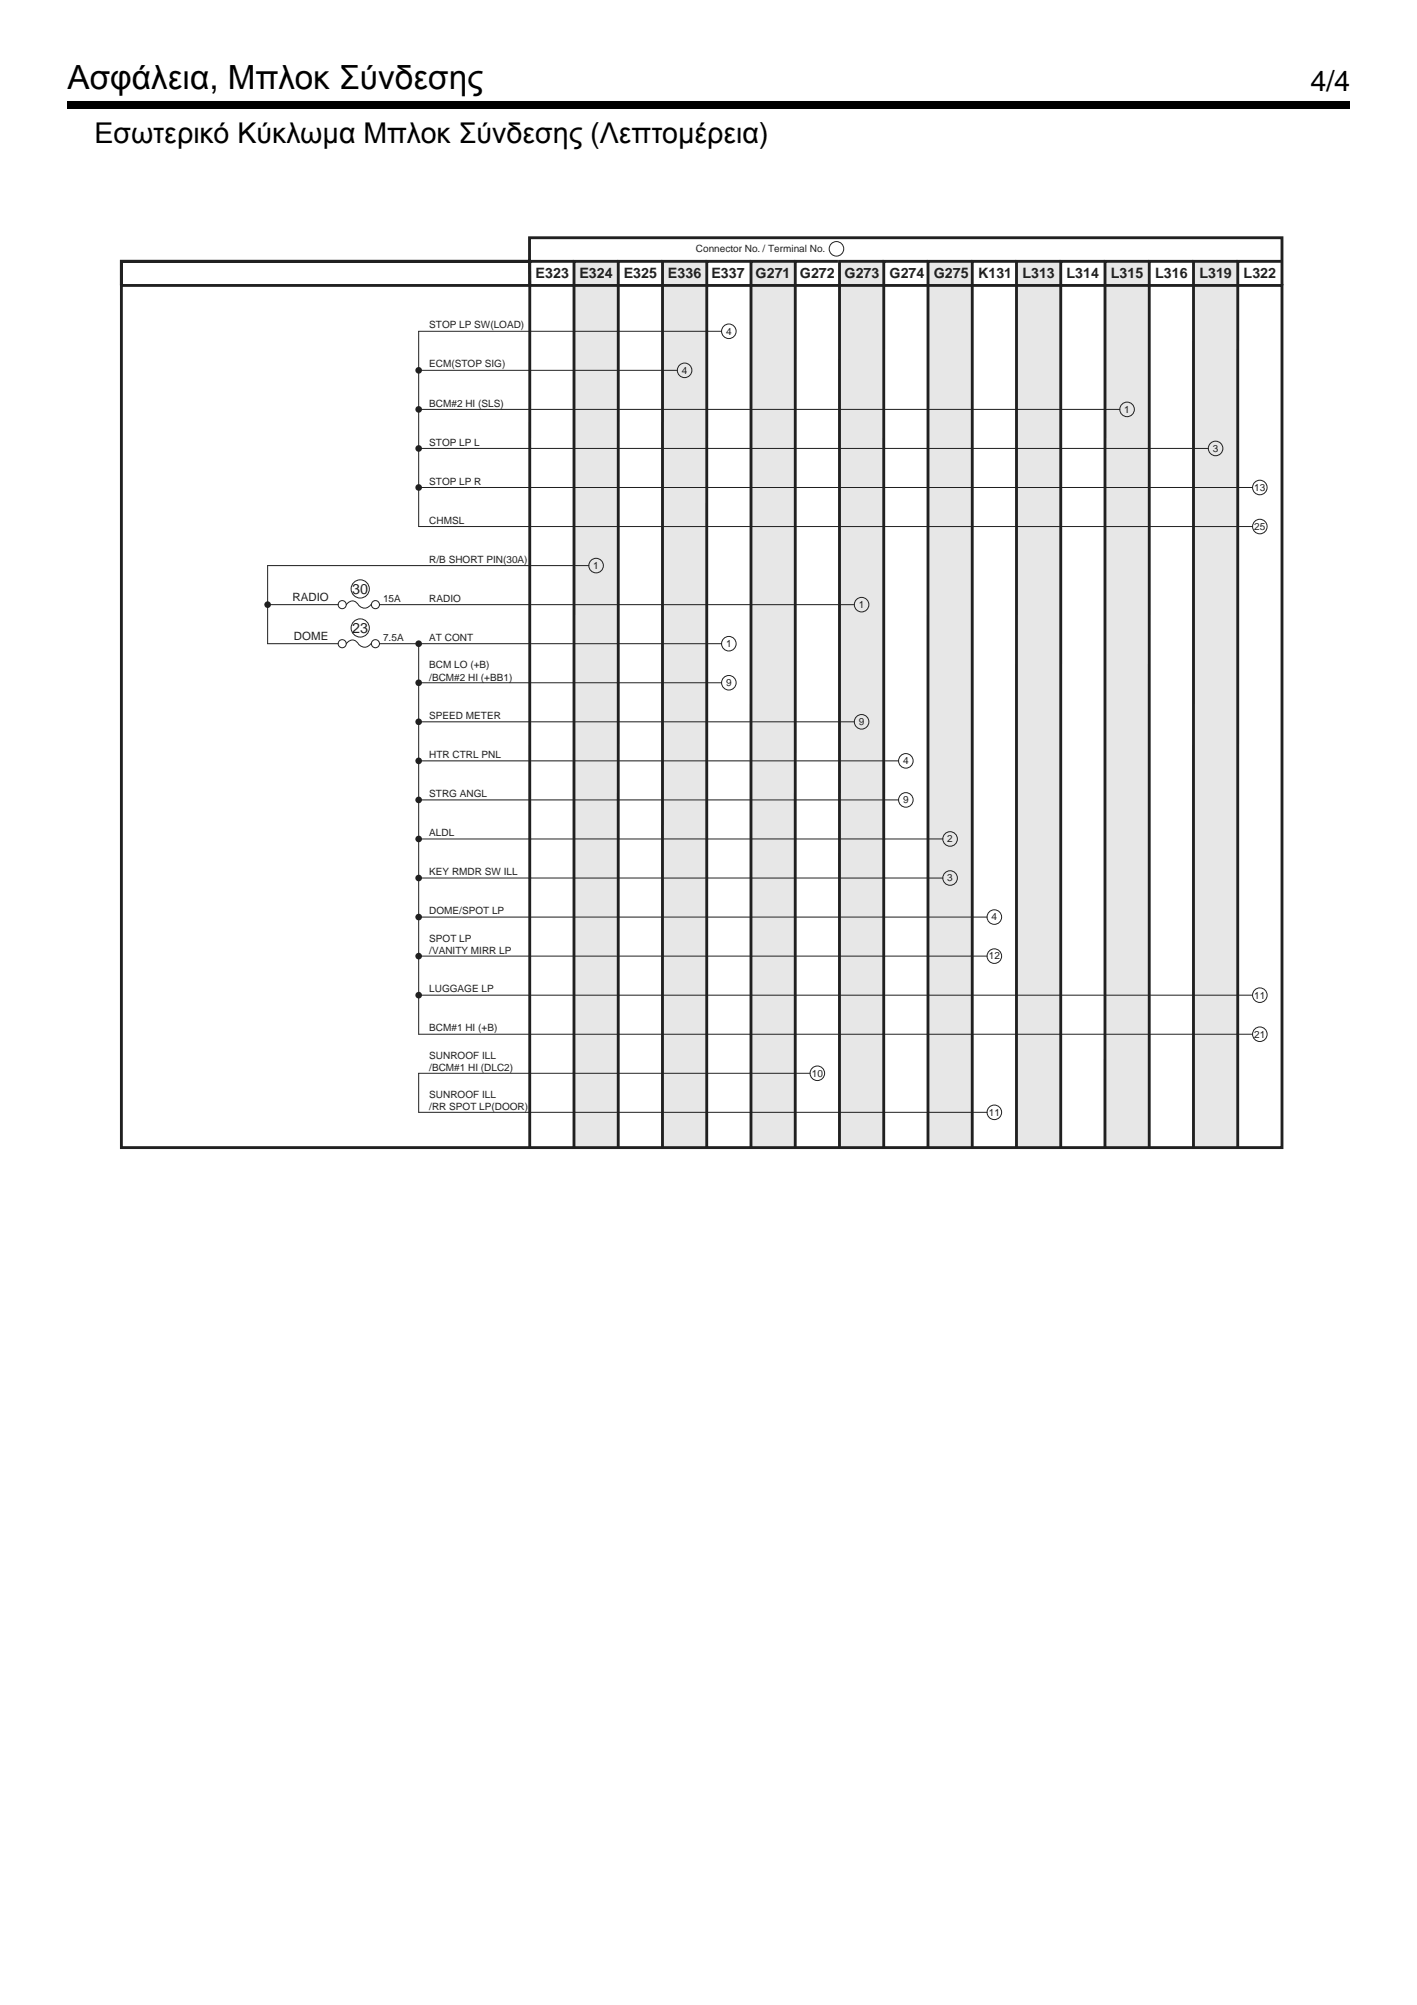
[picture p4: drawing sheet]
<svg xmlns="http://www.w3.org/2000/svg" width="210mm" height="297mm" viewBox="0 0 210 297" stroke-linecap="round" stroke-linejoin="round" font-family="sans-serif">
<path d="M10 15h190v1.1h-190z" fill="#000"/>
<path d="M10 35h190v260.2h-190z" fill="#fff"/>
<g fill="#e6e7e9">
<path d="M85 38.7h6.6v131.3h-6.6z"/>
<path d="M98.1 38.7h6.6v131.3h-6.6z"/>
<path d="M111.2 38.7h6.6v131.3h-6.6z"/>
<path d="M124.4 38.7h6.5v131.3h-6.5z"/>
<path d="M137.5 38.7h6.5v131.3h-6.5z"/>
<path d="M150.6 38.7h6.5v131.3h-6.5z"/>
<path d="M163.7 38.7h6.5v131.3h-6.5z"/>
<path d="M176.8 38.7h6.6l-.1 131.3h-6.5z"/>
</g>
<g fill="none" stroke="#231f20" stroke-width=".42">
<path d="M85 38.7h-6.5v131.3M91.6 38.7h-6.6v131.3M98.1 38.7h-6.5v131.3M104.7 38.7h-6.6v131.3M111.2 38.7h-6.5v131.3M117.8 38.7h-6.6v131.3M124.1 38.7h-6.3v131.3M130.9 38.7h-6.5v131.4M137.5 38.7h-6.6v131.3M144 38.7h-6.5v131.3M150.6 38.7h-6.6v131.3M157.1 38.7h-6.5v131.3"/>
<path d="M163.7 38.7h-6.6v131.3M170.2 38.7h-6.5v131.3M176.8 38.7h-6.6v131.3M183.4 38.7h-6.6v131.3M189.9 38.7h-6.5l-.1 131.3M18 42.3h171.9v127.7h-171.9zM78.5 42.3l-.1-3.6h-60.4v3.6v-3.6h60.4v-3.5h111.5v7.1"/>
</g>
<g fill="none" stroke="#231f20" stroke-width=".15">
<path d="M62 49.1h44.9M62 54.9h38.3M62 60.7h103.9M62 66.4h117M62 72.2h123.5M62 78h123.5M39.6 89.6h10.5M51.3 89.6a1.12 1.12 0 0 1 1.4-.4l.5 .6a1.11 1.11 0 0 0 1.7-.2M51.3 95.4a1.12 1.12 0 0 1 1.4-.4l.5 .5a1.11 1.11 0 0 0 1.7-.1M56.2 89.6h70.4M56.2 95.4h50.7M87.2 83.8h-47.6v11.6h10.5"/>
<path d="M62.5 101.2h44.4M62.5 106.9h64.1M62.5 112.7h70.6M62.5 118.5h70.6M62.5 124.3h77.2M62.5 130.1h77.2M62.5 135.9h83.7M62 159h58M62 153.2h123.5M62.5 141.6h83.7M62.5 147.4h123M62 164.8h84.2"/>
<circle cx="123.9" cy="36.9" r="1.08"/>
<circle cx="101.4" cy="54.9" r="1.08"/>
<circle cx="108" cy="49.1" r="1.08"/>
<circle cx="167" cy="60.7" r="1.08"/>
<circle cx="180.1" cy="66.4" r="1.08"/>
<circle cx="186.6" cy="78" r="1.08"/>
<circle cx="186.6" cy="72.2" r="1.08"/>
<circle cx="50.7" cy="89.6" r=".6"/>
<circle cx="50.7" cy="95.4" r=".6"/>
<circle cx="55.6" cy="89.6" r=".6"/>
<circle cx="55.6" cy="95.4" r=".6"/>
<circle cx="88.3" cy="83.8" r="1.08"/>
<circle cx="108" cy="95.4" r="1.08"/>
<circle cx="127.6" cy="89.6" r="1.08"/>
<circle cx="108" cy="101.2" r="1.08"/>
<circle cx="127.6" cy="106.9" r="1.08"/>
<circle cx="134.2" cy="112.7" r="1.08"/>
<circle cx="134.2" cy="118.5" r="1.08"/>
<circle cx="140.7" cy="124.3" r="1.08"/>
<circle cx="140.7" cy="130.1" r="1.08"/>
<circle cx="147.3" cy="135.9" r="1.08"/>
<circle cx="121.1" cy="159" r="1.08"/>
<circle cx="147.3" cy="141.6" r="1.08"/>
<circle cx="186.6" cy="153.2" r="1.08"/>
<circle cx="186.6" cy="147.4" r="1.08"/>
<circle cx="147.3" cy="164.8" r="1.08"/>
</g>
<circle cx="62" cy="54.9" r=".49" fill="#231f20"/>
<path d="M62 49.1v28.9" fill="none" stroke="#231f20" stroke-width=".15"/>
<g fill="#231f20">
<circle cx="62" cy="60.7" r=".49"/>
<circle cx="62" cy="72.2" r=".49"/>
<circle cx="62" cy="95.4" r=".49"/>
<circle cx="62" cy="101.1" r=".49"/>
<circle cx="62" cy="106.9" r=".49"/>
<circle cx="62" cy="112.7" r=".49"/>
<circle cx="62" cy="118.5" r=".49"/>
<circle cx="62" cy="124.3" r=".49"/>
<circle cx="62" cy="130.1" r=".49"/>
<circle cx="62" cy="135.9" r=".49"/>
<circle cx="62" cy="141.6" r=".49"/>
<circle cx="62" cy="147.4" r=".49"/>
<circle cx="39.6" cy="89.6" r=".49"/>
<circle cx="62" cy="66.4" r=".49"/>
</g>
<g fill="none" stroke="#231f20" stroke-width=".15">
<path d="M62 95.9v57.3M62 159v5.8"/>
<circle cx="53.4" cy="93" r="1.35"/>
<circle cx="53.4" cy="87.2" r="1.35"/>
</g>
<text font-size="4.9" x="10" y="13.2">Ασφάλεια, Μπλοκ Σύνδεσης</text>
<g font-size="4.2">
<text x="194.1" y="13.4">4/4</text>
<text x="14" y="21.2">Εσωτερικό Κύκλωμα Μπλοκ Σύνδεσης (Λεπτομέρεια)</text>
</g>
<g font-size="2.1" fill="#231f20">
<text x="79.3" y="41.2">E323</text>
<text x="85.8" y="41.2">E324</text>
<text x="92.4" y="41.2">E325</text>
<text x="98.9" y="41.2">E336</text>
<text x="105.4" y="41.2">E337</text>
<text x="111.9" y="41.2">G271</text>
<text x="118.5" y="41.2">G272</text>
<text x="125.1" y="41.2">G273</text>
<text x="131.8" y="41.2">G274 G275 K131</text>
<text x="151.4" y="41.2">L313</text>
<text x="158" y="41.2">L314</text>
<text x="164.6" y="41.2">L315</text>
<text x="171.1" y="41.2">L316</text>
<text x="177.7" y="41.2">L319</text>
<text x="184.2" y="41.2">L322</text>
<text x="52.2" y="88">30</text>
<text x="52.2" y="93.7">23</text>
</g>
<g font-size="1.7" fill="#231f20">
<text x="43.3" y="89.1">RADIO</text>
<text x="43.6" y="94.9">DOME</text>
</g>
<g font-size="1.5" fill="#231f20">
<text x="103.1" y="37.3">Connector No. / Terminal No.</text>
<text x="63.6" y="48.7">STOP LP SW(LOAD)</text>
<text x="107.6" y="49.6">4</text>
<text x="63.6" y="54.4">ECM(STOP SIG)</text>
<text x="101" y="55.4">4</text>
<text x="63.6" y="60.2">BCM#2 HI (SLS)</text>
<text x="166.5" y="61.2">1</text>
<text x="63.6" y="66">STOP LP L</text>
<text x="63.6" y="71.8">STOP LP R</text>
<text x="179.7" y="66.9">3</text>
<text x="63.6" y="77.6">CHMSL</text>
<text x="185.8" y="72.7">13</text>
<text x="63.6" y="83.4">R/B SHORT PIN(30A)</text>
<text x="185.8" y="78.5">25</text>
<text x="56.7" y="89.1">15A</text>
<text x="63.6" y="89.2">RADIO</text>
<text x="87.9" y="84.3">1</text>
<text x="56.7" y="94.9">7.5A</text>
<text x="63.6" y="94.9">AT CONT</text>
<text x="107.6" y="95.9">1</text>
<text x="127.2" y="90.1">1</text>
<text x="63.6" y="99">BCM LO (+B)</text>
<text x="63.6" y="100.9">/BCM#2 HI (+BB1)</text>
<text x="107.6" y="101.6">9</text>
<text x="63.6" y="106.5">SPEED METER</text>
<text x="127.2" y="107.4">9</text>
<text x="63.6" y="112.3">HTR CTRL PNL</text>
<text x="133.8" y="113.2">4</text>
<text x="63.6" y="118.1">STRG ANGL</text>
<text x="133.8" y="119">9</text>
<text x="63.6" y="123.9">ALDL</text>
<text x="140.3" y="124.8">2</text>
<text x="63.6" y="129.7">KEY RMDR SW ILL</text>
<text x="140.3" y="130.6">3</text>
<text x="63.6" y="135.4">DOME/SPOT LP</text>
<text x="146.9" y="136.4">4</text>
<text x="63.6" y="139.5">SPOT LP</text>
<text x="63.6" y="141.4">/VANITY MIRR LP</text>
<text x="146.5" y="142.1">12</text>
<text x="63.6" y="147">LUGGAGE LP</text>
<text x="185.8" y="147.9">11</text>
<text x="63.6" y="152.8">BCM#1 HI (+B)</text>
<text x="185.8" y="153.7">21</text>
<text x="63.6" y="156.9">SUNROOF ILL</text>
<text x="63.6" y="158.7">/BCM#1 HI (DLC2)</text>
<text x="120.3" y="159.5">10</text>
<text x="63.6" y="162.7">SUNROOF ILL</text>
<text x="63.6" y="164.5">/RR SPOT LP(DOOR)</text>
<text x="146.5" y="165.3">11</text>
</g>
</svg>
